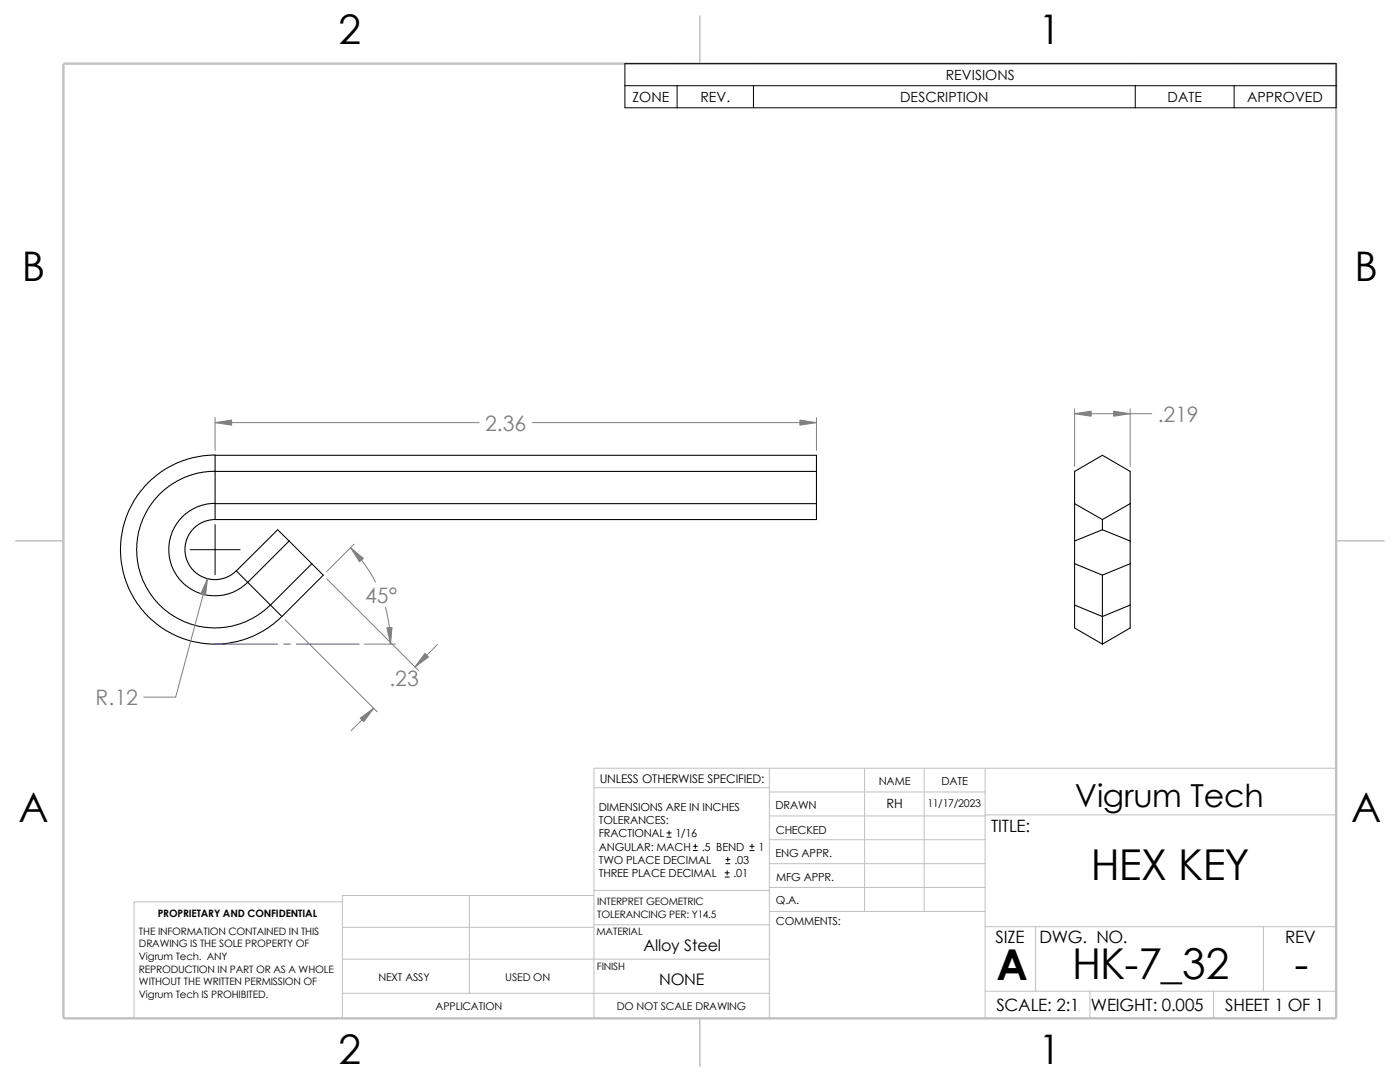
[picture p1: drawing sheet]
<svg xmlns="http://www.w3.org/2000/svg" width="279mm" height="216mm" viewBox="0 0 279 216" stroke-linecap="round" stroke-linejoin="round" font-family="sans-serif">
<g fill="none" stroke="#c0c0c0" stroke-width=".2">
<path d="M118.5 157.2h35M153.5 153.3v49.9M153.5 158h43.1M172.6 153.3v28.6M184.4 153.3v28.6M196.6 153.3v49.9M266.7 153.3h-148.2v49.9M68.3 180h-41.5v23.2M93.7 178.7v19.5M118.5 178.7h-50.2v24.5M118.5 177.7h35.1M153.5 172.3h43.1"/>
<path d="M153.5 162.8h43.1M153.5 167.6h43.1M153.5 177.1h43.1M196.6 162.6h70.1M68.3 185h50.2M68.3 198.2h85.2M68.3 191.4h85.2M118.5 184.5h35.1M153.6 181.9h43M196.6 197.8h70.1M196.6 184.9h70.1M206.7 184.9v12.9"/>
<path d="M217.5 197.8v5.4M242.2 197.8v5.4M252.1 184.9v12.9"/>
</g>
<path d="M139.7 3.2v9.5M3.1 107.9h9.6M266.7 107.9h9.5M139.7 203.2v9.5" fill="none" stroke="#c0c0c0" stroke-width=".21"/>
<path d="M12.7 12.7h254v190.5h-254z" fill="none" stroke="#c0c0c0" stroke-width=".47"/>
<g fill="none" stroke="#000" stroke-width=".21">
<path d="M42.9 90.8l-2.3 .1-2.3 .5-3.2 1.1-1.9 1-1.9 1.3-1.8 1.5-1.5 1.7-1.3 1.9-1 1.9-.9 2.4-.6 3.2-.2 1.6 .2 3 .4 2.3 1.1 3.2 1 1.9 1.3 1.9 1.5 1.7 1.8 1.5 1.9 1.4 1.9 .9 3.2 1.2 2.3 .4 1.6 .1 3-.1 2.3-.4 1.8-.6 3.3-1.5 1.9-1.4 1.8-1.5M42.9 94l-2.3 .2-2.2 .5-1.5 .5-2.5 1.4-1.7 1.2-1.9 1.9-1.2 1.8-1.2 2.2-.7 2.3-.4 2.5v2.3l.3 1.9 .5 2.1 1.2 2.5 .9 1.5 1.6 1.9 1.9 1.6 1.5 1 1.7 .8 2.2 .7 1.5 .3 2.1 .2 2.5-.2 1.5-.3 2.2-.7 1.7-.8 2.2-1.5 9.4-9.3M42.9 90.8h120v12.9h-120zM42.9 94.1h120M42.9 100.5l-1.9 .1-2.4 .9-1.8 1.2-1.5 1.7-1.1 2.2-.5 2.4 .1 2.1 .7 2.3 1.2 2 1.4 1.5 2.1 1.2 1.8 .6 2.6 .2 1.9-.4 2-.9 1.9-1.4M42.9 103.7l-1.5 .1-1.5 .7-1.2 .9-1 1.2-.5 1.3-.3 1.3 .1 1.5 .5 1.6 .8 1.2 .9 .9 1.1 .7 1.8 .5 1.2 .1 1.4-.3 1.2-.5 1.3-1M42.9 100.5h120M47.2 113.9l2.2 2.3M49.4 116.2l6.9 6.8M57.7 107.9l-8.3 8.3M57.7 107.9l6.8 6.9-8.2 8.2M57.7 107.9l-2.3-2.2-8.2 8.2"/>
<path d="M214.5 100.5v7.4M214.5 100.5v-6.4l5.5-3.3 5.6 3.3v6.4M214.5 107.9v12.8M214.5 100.5l5.5 3.2M214.5 112.5l5.5 2.3M220 105.7l5.6 2.2M220 105.7l-5.5 2.2M220 114.8v8.2M220 103.7v2M225.6 100.5v7.4M225.6 107.9v12.8M225.6 100.5l-5.6 3.2"/>
<path d="M225.6 112.5l-5.6 2.3M214.5 120.7v4.6l5.5 3.2M214.5 120.7l5.5 2.3M220 123v5.5M225.6 120.7v4.6l-5.6 3.2M225.6 120.7l-5.6 2.3"/>
</g>
<path d="M42.9 128.5h12.5M56.6 128.5h1.3M59.2 128.5h12.5" fill="none" stroke="#00f" stroke-width=".2"/>
<g fill="none" stroke="#808080" stroke-width=".2">
<path d="M42.9 83.3v6.6M42.9 84.3h52.7M106.2 84.3h56.7M162.9 83.3v6.6M214.5 81.6v11.4M214.5 82.5h15.4M225.6 81.6v11.4M41.4 115.5l-6.3 23.6h-6.4M65.2 115.5l18.3 18.3M70 109.3a26 26 0 0 1 4.9 6.9M70.7 108.6l-5.5 5.4M56.9 123.7l18.4 18.3"/>
<path d="M72.7 128.5h6.2M76.9 121.2a27 27 0 0 1 1 7.3M87.3 128.6l-4.5 4.5M74.6 141.3l-4.5 4.5"/>
</g>
<g fill="#808080" stroke="#808080" stroke-width=".2">
<path d="M77.2 125.3l1-.1-.3 3.3z"/>
<path d="M70 109.3l2.5 2.1-.7 .7z"/>
<path d="M71.9 143.3l2.7-2-2 2.7z"/>
<path d="M41.4 115.5l-.4 3.3-1-.3z"/>
<path d="M84.8 130.4l.7 .7-2.7 2z"/>
<path d="M42.9 84.3l3.3-.5v1z"/>
<path d="M159.6 83.8l3.3 .5-3.3 .5z"/>
<path d="M214.5 82.5l3.3-.5v1.1z"/>
<path d="M222.2 82l3.4 .5-3.4 .6z"/>
</g>
<g fill="none" stroke="#000" stroke-width=".2">
<path d="M124.7 12.7h142v8.8h-142zM124.7 17.1h142M135.1 17.1v4.4M150.4 17.1v4.4M226.6 17.1v4.4M246.3 17.1v4.4M37.9 109.7h10M42.9 104.7v10M133.1 167h.8M133.1 166.2h.8M133.5 165.8v.8M138.3 169.7h.9"/>
<path d="M138.3 168.9h.9M138.8 168.4v.9M144.7 175h.8M144.7 174.2h.8M144.9 172.3h.8M144.9 171.5h.8M145.1 173.7v.9M145.2 171.1v.8M149.6 169.7h.9M149.6 168.9h.9M150.1 168.4v.9"/>
</g>
<g font-size="8.5">
<text x="217.7" y="175.5">HEX KEY</text>
<text x="198.8" y="195.5">A</text>
<text x="214" y="195.3">HK-7_32</text>
<text x="258.4" y="195.3">-</text>
</g>
<g font-size="8.1">
<text x="67.6" y="8.8">2</text>
<text x="207.3" y="8.8">1</text>
<text x="4.4" y="56.1">B</text>
<text x="270.3" y="56.1">B</text>
<text x="3.7" y="164.1">A</text>
<text x="269.6" y="164.1">A</text>
<text x="67.6" y="212.3">2</text>
<text x="207.3" y="212.3">1</text>
</g>
<text font-size="6.3" x="214.5" y="161">Vigrum Tech</text>
<g font-size="4.2" fill="#808080">
<text x="96.8" y="86">2.36</text>
<text x="231" y="84.2">.219</text>
<text x="72.9" y="120.4">45°</text>
<text x="77.7" y="136.9">.23</text>
<text x="19.1" y="140.8">R.12</text>
</g>
<g font-size="3.4">
<text x="197.8" y="166">TITLE:</text>
<text x="198.7" y="188.1">SIZE</text>
<text x="207.5" y="188.1">DWG. NO.</text>
<text x="256.5" y="188.2">REV</text>
<text x="198.8" y="201.7">SCALE: 2:1</text>
<text x="217.7" y="201.8">WEIGHT: 0.005</text>
<text x="244.5" y="201.7">SHEET 1 OF 1</text>
</g>
<g font-size="3.2">
<text x="128.4" y="189.8">Alloy Steel</text>
<text x="131.6" y="196.6">NONE</text>
</g>
<g font-size="2.8">
<text x="188.8" y="16">REVISIONS</text>
<text x="126.2" y="20.4">ZONE</text>
<text x="139.8" y="20.4">REV.</text>
<text x="179.6" y="20.4">DESCRIPTION</text>
<text x="233" y="20.4">DATE</text>
<text x="248.9" y="20.4">APPROVED</text>
</g>
<text font-size="2.5" x="177" y="161.3">RH</text>
<text font-size="2.4" x="119.7" y="156.2">UNLESS OTHERWISE SPECIFIED:</text>
<g font-size="2.2">
<text x="119.5" y="161.8">DIMENSIONS ARE IN INCHES</text>
<text x="154.8" y="161.5">DRAWN</text>
<text x="175.4" y="156.7">NAME</text>
<text x="187.9" y="156.7">DATE</text>
<text x="119.5" y="164.4">TOLERANCES:</text>
<text x="119.5" y="167.1">FRACTIONAL</text>
<text x="134.8" y="167.1">1/16</text>
<text x="154.8" y="166.3">CHECKED</text>
<text x="119.5" y="172.4">TWO PLACE DECIMAL</text>
<text x="119.5" y="169.8">ANGULAR: MACH</text>
<text x="140" y="169.8">.5 BEND</text>
<text x="146.6" y="172.4">.03</text>
<text x="151.3" y="169.8">1</text>
<text x="154.8" y="171">ENG APPR.</text>
<text x="119.5" y="175">THREE PLACE DECIMAL</text>
<text x="146.4" y="175">.01</text>
<text x="154.9" y="175.7">MFG APPR.</text>
<text x="154.9" y="184.7">COMMENTS:</text>
<text x="154.9" y="180.5">Q.A.</text>
</g>
<g font-size="2.1">
<text x="185.1" y="161">11/17/2023</text>
<text x="75.5" y="195.7">NEXT ASSY</text>
<text x="100.8" y="195.7">USED ON</text>
<text x="86.9" y="201.5">APPLICATION</text>
<text x="123.1" y="201.6">DO NOT SCALE DRAWING</text>
</g>
<g font-size="2">
<text x="31.5" y="183">PROPRIETARY AND CONFIDENTIAL</text>
<text x="119.2" y="183.1">TOLERANCING PER: Y14.5</text>
<text x="119.2" y="180.6">INTERPRET GEOMETRIC</text>
<text x="27.7" y="186.5">THE INFORMATION CONTAINED IN THIS</text>
<text x="27.7" y="189.1">DRAWING IS THE SOLE PROPERTY OF</text>
<text x="27.7" y="191.6">Vigrum Tech. ANY</text>
<text x="119" y="186.6">MATERIAL</text>
<text x="27.7" y="194.1">REPRODUCTION IN PART OR AS A WHOLE</text>
<text x="27.7" y="196.6">WITHOUT THE WRITTEN PERMISSION OF</text>
<text x="119.1" y="193.5">FINISH</text>
<text x="27.7" y="199.1">Vigrum Tech IS PROHIBITED.</text>
</g>
</svg>
